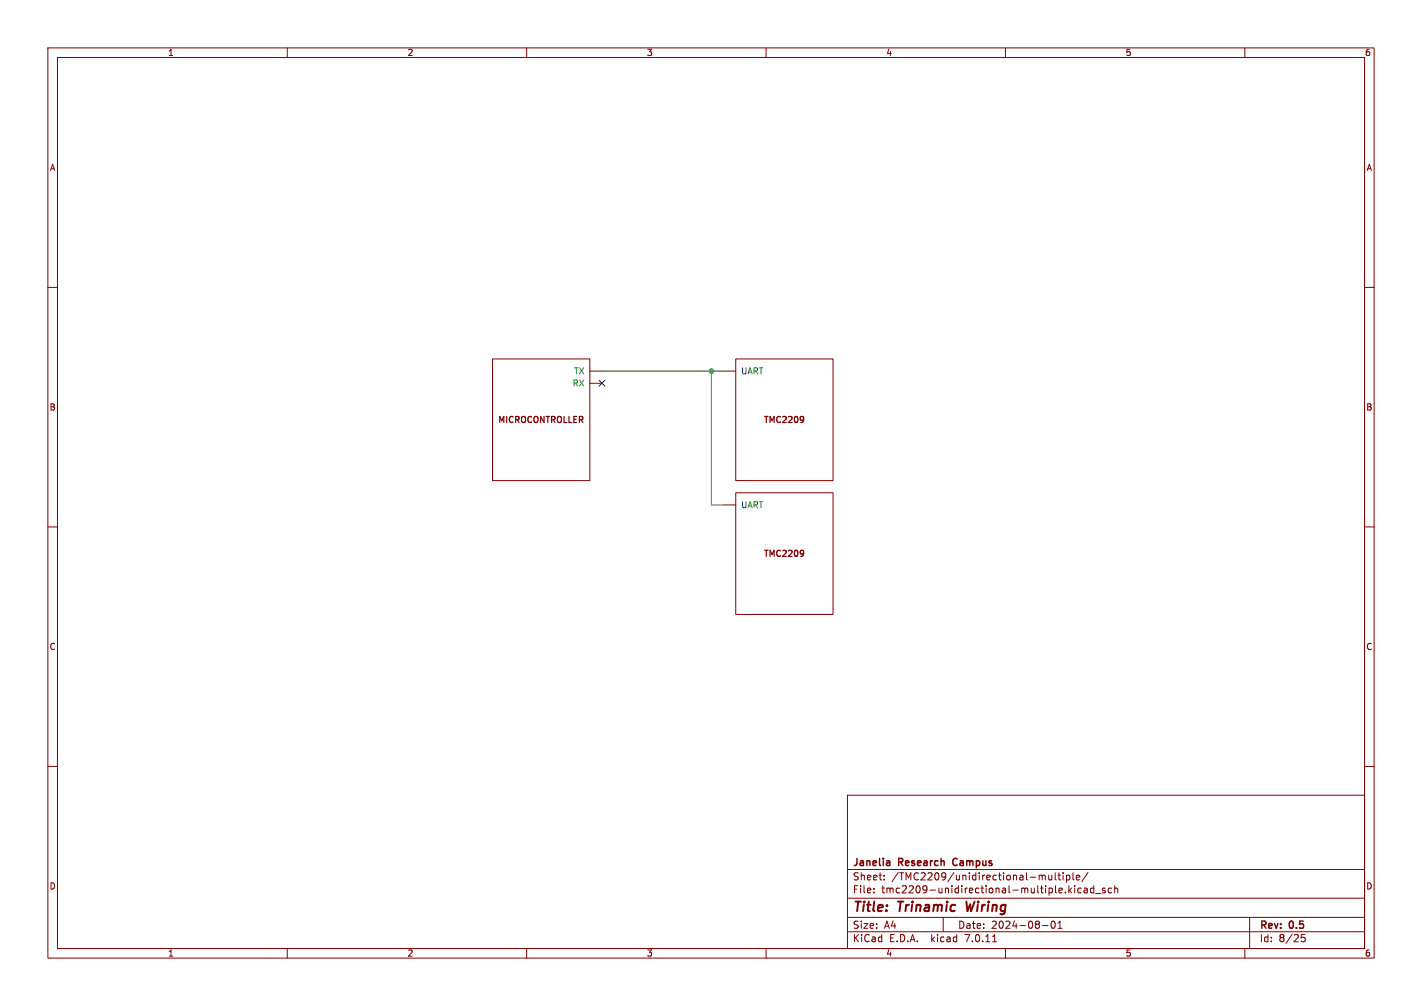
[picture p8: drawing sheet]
<svg xmlns="http://www.w3.org/2000/svg" width="297mm" height="210mm" viewBox="0 0 297 210" stroke-linecap="round" stroke-linejoin="round" font-family="sans-serif">
<g fill="none" stroke="#840000" stroke-width=".21">
<path d="M10 10h277v190h-277zM12 12h273v186h-273zM60 10v2M110 10v2M160 10v2M210 10v2M260 10v2M10 60h2M285 60h2M102.9 74.9h20.3v25.4h-20.3zM123.2 77.5h2.5M151.1 77.5h2.6"/>
<path d="M153.7 74.9h20.3v25.4h-20.3zM123.2 80h2.5M10 110h2M151.1 105.4h2.6M153.7 102.9h20.3v25.4h-20.3zM285 110h2M10 160h2M285 160h2M177 166h108v32h-108zM60 198v2M110 198v2M160 198v2"/>
<path d="M177 194.5h108M177 191.5h108M177 187.5h108M177 181.5h108M182.5 186.3v.1M182.5 185.5v.1M184.7 183.6v.1M184.7 182.8v.1M197 191.5v3M207.3 196.6h.9M210 198v2M217.7 193.2h1.2"/>
<path d="M218.1 182.7l.2 .2v.8M219 182.7l.1 .9 .4 .1 .2-.1M219.7 192.4l.2-.1a.8 .8 0 0 1 .5 .7 .8 .8 0 0 1-.5 .8l-.2-.1-.2-.5zM219.7 182.7v1M220.4 182.2v1.3l.2 .2M221 182.7h.5M221 193.8h.8M221 192.7l.4-.4v1.5M221.2 182.2v1.3l.3 .2M222 182.2v.1M222 182.7v1M222.7 182.8l.5-.1 .3 .3-.2 .6h-.6"/>
<path d="M222.7 182.7v1.5M223.4 185.8l.4 .6M223.8 185.4l-.6 .6M224.1 182.2v1.3l.2 .2M224.5 184.9v.1M224.5 185.4v1M224.8 183.2l.7-.1v-.3l-.5-.1-.2 .2 .1 .7h.6M225.8 185.5l-.4-.1-.3 .3 .1 .6h.6M226.5 185.5h.5l.1 .9M227.1 185.8h-.5l-.2 .2 .2 .4 .5-.1M227.2 182.1l-1.2 2M228.5 185.5l-.5-.1-.3 .3 .2 .6h.6"/>
<path d="M228.5 184.9v1.5M228.8 186.5h1.2M230.8 185.5l-.3-.1-.3 .2 .1 .2 .5 .2v.3h-.6M232.2 185.5l-.5-.1-.2 .3 .1 .6h.6M232.8 185.5l.2-.1 .4 .1 .1 .9M232.8 184.9v1.5M260 198v2M261 191.5v6.5M272.5 195.1h-.7l-.1 .7 .3-.1h.5l.1 .3-.1 .5-.2 .1-.6-.1"/>
</g>
<path d="M201.8 188.2l.3 2 .5-1.4" fill="none" stroke="#840000" stroke-width=".4"/>
<path d="M185.6 179.7l.2 .2v.8M199.1 179.4l-.1 .4 .1 .7M185.8 180.6l-.1 .1M185.8 180l-.1 .1" fill="none" stroke="#840000" stroke-width=".3"/>
<path d="M167.6 86.9l.3 .3v.5l-.3 .4M167.9 87.5l-.3 .2M167.6 114.9l.3 .2v.5l-.3 .5M167.9 115.4l-.3 .3" fill="none" stroke="#840000" stroke-width=".25"/>
<path d="M125.7 77.5h25.4M148.6 77.5v27.9h2.5" fill="none" stroke="#009600" stroke-width=".21"/>
<path d="M125.1 79.4l1.2 1.2M126.3 79.4l-1.2 1.2" fill="none" stroke="#000084" stroke-width=".21"/>
<circle cx="148.6" cy="77.5" r=".46" fill="#009600" stroke="#009600" stroke-width=".21"/>
<g font-size="2.8" fill="#840000">
<text x="178" y="190.9">Title:</text>
<text x="187.7" y="190.9">Trinamic</text>
<text x="202.6" y="190.9">Wiring</text>
</g>
<g font-size="2.1" fill="#840000">
<text x="178" y="184">Sheet:</text>
<text x="178" y="181.2">Janelia</text>
<text x="186.2" y="184">/TMC2209/unidirectional-multiple/</text>
<text x="187.7" y="181.2">Research</text>
<text x="199.7" y="181.2">Campus</text>
<text x="178" y="186.7">File:</text>
<text x="184.1" y="186.7">tmc2209-unidirectional-multiple.kicad_sch</text>
<text x="178" y="196.9">KiCad</text>
<text x="178" y="194.1">Size:</text>
<text x="184.7" y="194.1">A4</text>
<text x="185.7" y="196.9">E.D.A.</text>
<text x="194.6" y="196.9">kicad</text>
<text x="200" y="194.1">Date:</text>
<text x="201.8" y="196.9">7.0.11</text>
<text x="207" y="194.1">2024-08-01</text>
<text x="263" y="194.3">Rev:</text>
<text x="263" y="196.9">Id:</text>
<text x="267.1" y="196.9">8/25</text>
<text x="269.4" y="194.3">0.5</text>
</g>
<g font-size="1.8" fill="#840000">
<text x="35" y="11.9">1</text>
<text x="85" y="11.9">2</text>
<text x="135" y="11.9">3</text>
<text x="185" y="11.9">4</text>
<text x="235" y="11.9">5</text>
<text x="285" y="11.9">6</text>
<text x="10.3" y="35.9">A</text>
<text x="285.3" y="35.9">A</text>
<text x="10.3" y="85.9">B</text>
<text x="103.8" y="88.6">MICROCONTROLLER</text>
<text x="159.3" y="88.6">TMC2209</text>
<text x="285.3" y="85.9">B</text>
<text x="159.3" y="116.6">TMC2209</text>
<text x="10.3" y="135.9">C</text>
<text x="285.3" y="135.9">C</text>
<text x="10.3" y="185.9">D</text>
<text x="285.3" y="185.9">D</text>
<text x="35" y="199.9">1</text>
<text x="85" y="199.9">2</text>
<text x="135" y="199.9">3</text>
<text x="185" y="199.9">4</text>
<text x="235" y="199.9">5</text>
<text x="285" y="199.9">6</text>
</g>
<g font-size="1.8" fill="#006464">
<text x="119.5" y="80.9">RX</text>
<text x="119.8" y="78.3">TX</text>
<text x="154.7" y="78.3">UART</text>
<text x="154.7" y="106.3">UART</text>
</g>
</svg>
